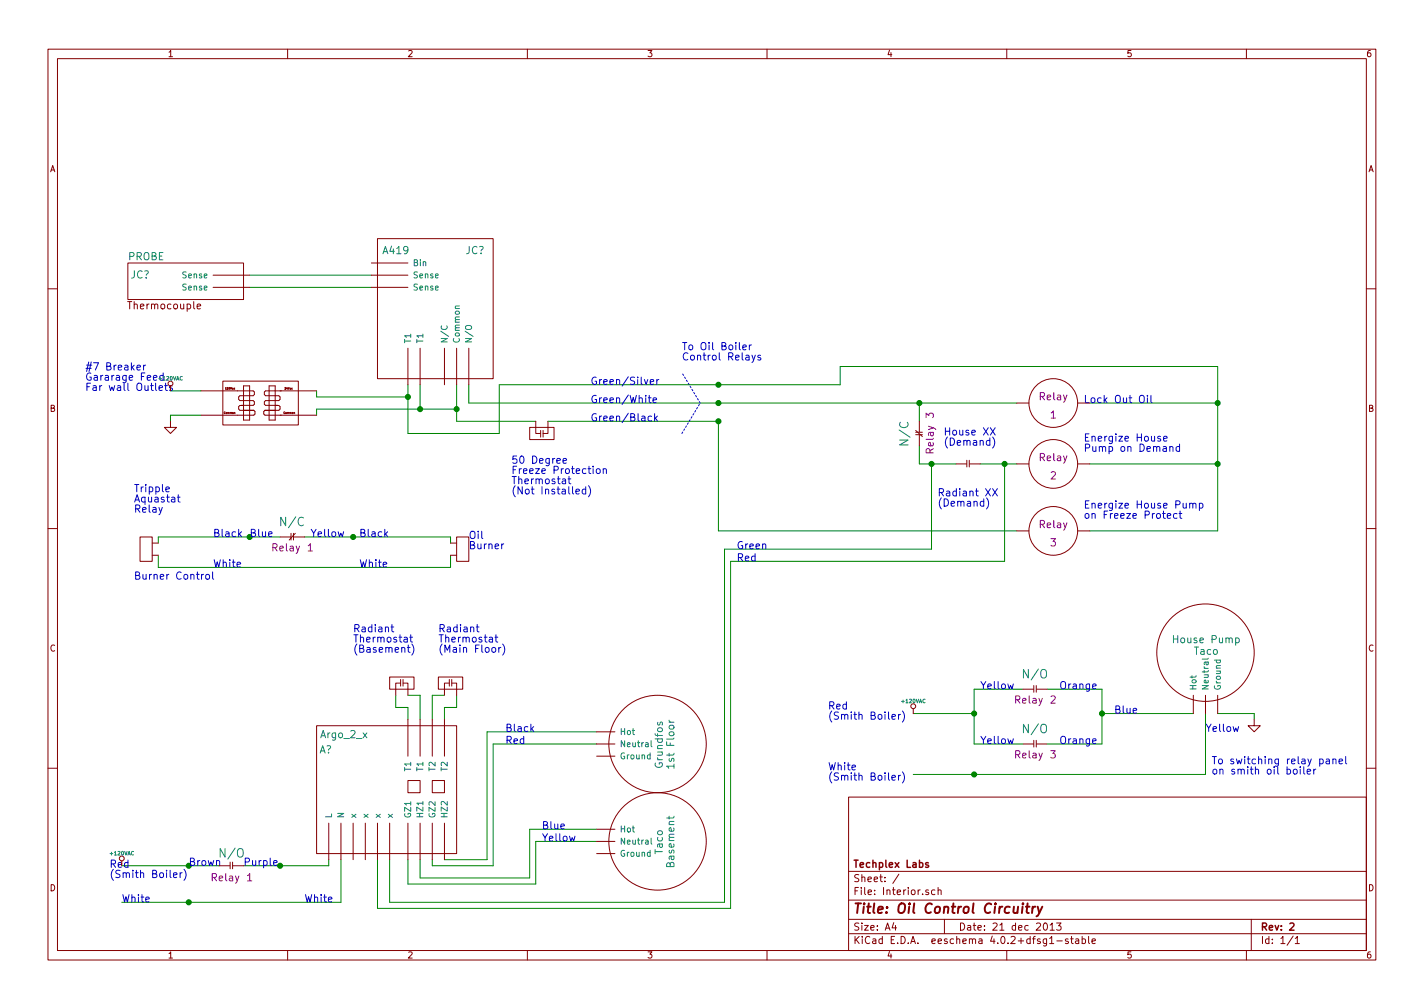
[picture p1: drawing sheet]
EESchema Schematic File Version 2
LIBS:Interior-rescue
LIBS:power
LIBS:device
LIBS:transistors
LIBS:conn
LIBS:linear
LIBS:regul
LIBS:74xx
LIBS:cmos4000
LIBS:adc-dac
LIBS:memory
LIBS:xilinx
LIBS:microcontrollers
LIBS:dsp
LIBS:microchip
LIBS:analog_switches
LIBS:motorola
LIBS:texas
LIBS:intel
LIBS:audio
LIBS:interface
LIBS:digital-audio
LIBS:philips
LIBS:display
LIBS:cypress
LIBS:siliconi
LIBS:opto
LIBS:atmel
LIBS:contrib
LIBS:valves
LIBS:boiler
LIBS:relay
EELAYER 25 0
EELAYER END
$Descr A4 11693 8268
encoding utf-8
Sheet 1 1
Title "Oil Control Circuitry"
Date "21 dec 2013"
Rev "2"
Comp "Techplex Labs"
Comment1 ""
Comment2 ""
Comment3 ""
Comment4 ""
$EndDescr
Wire Wire Line
	8250 4600 8250 3800
Wire Wire Line
	8250 4600 6000 4600
Wire Wire Line
	3350 5900 3350 5800
Wire Wire Line
	3350 5800 3250 5800
Wire Wire Line
	3250 5800 3250 5700
Wire Wire Line
	3550 5900 3550 5700
Wire Wire Line
	3550 5700 3650 5700
Connection ~ 8000 6350
Wire Wire Line
	7500 6350 8000 6350
Wire Wire Line
	8000 6350 9900 6350
Wire Wire Line
	2600 3350 3450 3350
Wire Wire Line
	3450 3350 3750 3350
Wire Wire Line
	1400 3200 1650 3200
Wire Wire Line
	6000 4600 6000 7450
Wire Wire Line
	6000 7450 3100 7450
Wire Wire Line
	3100 7450 3100 7050
Wire Wire Line
	3350 7050 3350 7250
Wire Wire Line
	3350 7250 4400 7250
Wire Wire Line
	4400 7250 4400 6900
Wire Wire Line
	4400 6900 4900 6900
Wire Wire Line
	3550 7050 3550 7100
Wire Wire Line
	3550 7100 4050 7100
Wire Wire Line
	4050 7100 4050 6100
Wire Wire Line
	4050 6100 4900 6100
Connection ~ 1550 7100
Connection ~ 2300 7100
Connection ~ 2050 4400
Connection ~ 2900 4400
Wire Wire Line
	3700 4550 3700 4650
Wire Wire Line
	3700 4650 1300 4650
Wire Wire Line
	1300 4650 1300 4550
Wire Wire Line
	3700 4400 3700 4450
Wire Wire Line
	2500 4400 2900 4400
Wire Wire Line
	2900 4400 3700 4400
Connection ~ 8000 5850
Wire Wire Line
	7500 5850 8000 5850
Connection ~ 9050 5850
Wire Wire Line
	9050 6100 8600 6100
Wire Wire Line
	9050 5650 9050 5850
Wire Wire Line
	9050 5850 9050 6100
Wire Wire Line
	2000 7100 2300 7100
Wire Wire Line
	2300 7100 2700 7100
Wire Wire Line
	1000 7100 1550 7100
Wire Wire Line
	1550 7100 1800 7100
Wire Wire Line
	2700 7100 2700 7050
Connection ~ 7650 3800
Wire Wire Line
	3850 3300 5900 3300
Wire Wire Line
	5900 3300 7550 3300
Wire Wire Line
	7550 3300 8350 3300
Connection ~ 3450 3350
Connection ~ 3750 3350
Wire Wire Line
	3850 3300 3850 3150
Connection ~ 5900 3150
Connection ~ 5900 3300
Connection ~ 5900 3450
Wire Wire Line
	4500 3450 5900 3450
Connection ~ 10000 3800
Wire Wire Line
	10000 3800 8950 3800
Wire Wire Line
	7550 3800 7650 3800
Wire Wire Line
	7650 3800 7850 3800
Wire Wire Line
	7550 3800 7550 3650
Wire Notes Line
	5600 3550 5750 3300
Wire Wire Line
	3050 2250 2050 2250
Wire Wire Line
	2600 3200 2600 3250
Wire Wire Line
	3450 3150 3450 3350
Wire Wire Line
	2600 3350 2600 3400
Wire Wire Line
	2050 2350 3050 2350
Connection ~ 3350 3250
Wire Notes Line
	5750 3300 5600 3050
Wire Wire Line
	4100 3550 4100 3150
Wire Wire Line
	3350 3550 4100 3550
Wire Wire Line
	3350 3150 3350 3250
Wire Wire Line
	3350 3250 3350 3550
Wire Wire Line
	7550 3300 7550 3450
Wire Wire Line
	8050 3800 8250 3800
Wire Wire Line
	8250 3800 8350 3800
Connection ~ 7550 3300
Wire Wire Line
	10000 3000 6900 3000
Wire Wire Line
	10000 3000 10000 3300
Wire Wire Line
	10000 3300 10000 3800
Wire Wire Line
	10000 3800 10000 4350
Wire Wire Line
	10000 4350 8950 4350
Wire Wire Line
	10000 3300 8950 3300
Connection ~ 10000 3300
Wire Wire Line
	3750 3150 3750 3350
Wire Wire Line
	3750 3350 3750 3450
Wire Wire Line
	3750 3450 4400 3450
Wire Wire Line
	5900 3450 5900 4350
Wire Wire Line
	5900 4350 8350 4350
Wire Wire Line
	4100 3150 5900 3150
Wire Wire Line
	5900 3150 6900 3150
Wire Wire Line
	6900 3150 6900 3000
Connection ~ 8250 3800
Wire Wire Line
	9800 5850 9050 5850
Wire Wire Line
	9050 5650 8600 5650
Wire Wire Line
	8000 6100 8400 6100
Wire Wire Line
	8000 5650 8000 5850
Wire Wire Line
	8000 5850 8000 6100
Wire Wire Line
	8000 5650 8400 5650
Wire Wire Line
	9900 6350 9900 5850
Wire Wire Line
	1300 4400 2050 4400
Wire Wire Line
	2050 4400 2300 4400
Wire Wire Line
	1300 4400 1300 4450
Wire Wire Line
	3650 7050 4000 7050
Wire Wire Line
	4000 7050 4000 6000
Wire Wire Line
	4000 6000 4900 6000
Wire Wire Line
	3450 7050 3450 7200
Wire Wire Line
	3450 7200 4350 7200
Wire Wire Line
	4350 7200 4350 6800
Wire Wire Line
	4350 6800 4900 6800
Wire Wire Line
	7650 3800 7650 4500
Wire Wire Line
	7650 4500 5950 4500
Wire Wire Line
	5950 4500 5950 7400
Wire Wire Line
	5950 7400 3200 7400
Wire Wire Line
	3200 7400 3200 7050
Wire Wire Line
	1650 3400 1400 3400
Wire Wire Line
	1400 3400 1400 3450
Wire Wire Line
	2600 3250 3350 3250
Wire Wire Line
	10000 5850 10300 5850
Wire Wire Line
	10300 5850 10300 5900
Wire Wire Line
	2800 7400 2800 7050
Wire Wire Line
	1000 7400 1550 7400
Wire Wire Line
	1550 7400 2800 7400
Connection ~ 1550 7400
Wire Wire Line
	3350 5700 3450 5700
Wire Wire Line
	3450 5700 3450 5900
Wire Wire Line
	3750 5700 3750 5800
Wire Wire Line
	3750 5800 3650 5800
Wire Wire Line
	3650 5800 3650 5900
Text Notes 3600 5350 0    60   ~ 0
Radiant\nThermostat\n(Main Floor)
$Comp
L Thermostat2 K?
U 1 1
P 3300 5800
F 0 "K?" H 3468 5999 70  0001 C CNN
F 1 "Thermostat2" H 3377 6121 70  0001 C CNN
F 2 "" H 3300 5800 60  0001 C CNN
F 3 "" H 3300 5800 60  0001 C CNN
	1    3300 5800
	1    0    0    -1  
$EndComp
$Comp
L Thermostat2 K?
U 1 1
P 3700 5800
F 0 "K?" H 3868 5999 70  0001 C CNN
F 1 "Thermostat2" H 3777 6121 70  0001 C CNN
F 2 "" H 3700 5800 60  0001 C CNN
F 3 "" H 3700 5800 60  0001 C CNN
	1    3700 5800
	1    0    0    -1  
$EndComp
Text Notes 1000 7400 0    60   ~ 0
White
Text Notes 6800 6400 0    60   ~ 0
White\n(Smith Boiler)
Text Notes 6050 4600 0    60   ~ 0
Red
Text Notes 6050 4500 0    60   ~ 0
Green
Text Notes 9950 6350 0    60   ~ 0
To switching relay panel \non smith oil boiler
Text Notes 2900 5350 0    60   ~ 0
Radiant\nThermostat\n(Basement)
Text Notes 700  3200 0    60   ~ 0
#7 Breaker\nGararage Feed\nFar wall Outlets
$Comp
L GND #PWR?
U 1 1
P 1400 3450
F 0 "#PWR?" H 1400 3450 30  0001 C CNN
F 1 "GND" H 1400 3380 30  0001 C CNN
F 2 "" H 1400 3450 60  0001 C CNN
F 3 "" H 1400 3450 60  0001 C CNN
	1    1400 3450
	1    0    0    -1  
$EndComp
$Comp
L +120Vac #PWR?
U 1 1
P 1400 3200
F 0 "#PWR?" H 1400 3150 20  0001 C CNN
F 1 "+120VAC" H 1400 3300 30  0000 C CNN
F 2 "" H 1400 3200 60  0001 C CNN
F 3 "" H 1400 3200 60  0001 C CNN
	1    1400 3200
	1    0    0    -1  
$EndComp
Text Notes 4450 6900 0    60   ~ 0
Yellow\n
Text Notes 4450 6800 0    60   ~ 0
Blue\n
Text Notes 4150 6100 0    60   ~ 0
Red
Text Notes 4150 6000 0    60   ~ 0
Black
$Comp
L Circulator Taco
U 1 1
P 5400 6900
F 0 "Taco" H 5405 6910 60  0000 C CNN
F 1 "Basement" H 5405 7005 60  0000 C CNN
F 2 "" H 5400 6900 60  0001 C CNN
F 3 "" H 5400 6900 60  0001 C CNN
	1    5400 6900
	0    1    1    0   
$EndComp
$Comp
L Circulator Grundfos
U 1 1
P 5400 6100
F 0 "Grundfos" H 5405 6110 60  0000 C CNN
F 1 "1st Floor" H 5405 6205 60  0000 C CNN
F 2 "" H 5400 6100 60  0001 C CNN
F 3 "" H 5400 6100 60  0001 C CNN
	1    5400 6100
	0    1    1    0   
$EndComp
Text Notes 900  7200 0    60   ~ 0
Red\n(Smith Boiler)
Text Notes 1550 7100 0    60   ~ 0
Brown
Text Notes 2000 7100 0    60   ~ 0
Purple
Text Notes 2500 7400 0    60   ~ 0
White
Text Notes 6800 5900 0    60   ~ 0
Red\n(Smith Boiler)\n
Text Notes 9900 6000 0    60   ~ 0
Yellow\n
Text Notes 9150 5850 0    60   ~ 0
Blue
Text Notes 8050 6100 0    60   ~ 0
Yellow
Text Notes 8050 5650 0    60   ~ 0
Yellow
Text Notes 8700 6100 0    60   ~ 0
Orange
Text Notes 8700 5650 0    60   ~ 0
Orange
Text Notes 1750 4650 0    60   ~ 0
White\n
Text Notes 1750 4400 0    60   ~ 0
Black
Text Notes 2950 4650 0    60   ~ 0
White
Text Notes 2950 4400 0    60   ~ 0
Black
Text Notes 2550 4400 0    60   ~ 0
Yellow\n
Text Notes 2050 4400 0    60   ~ 0
Blue
Text Notes 3850 4500 0    60   ~ 0
Oil\nBurner
Text Notes 1100 4750 0    60   ~ 0
Burner Control\n
Text Notes 1100 4200 0    60   ~ 0
Tripple \nAquastat \nRelay
$Comp
L 2port K?
U 1 1
P 3650 4500
F 0 "K?" H 3818 4539 70  0001 C CNN
F 1 "2PORT" H 3375 4551 70  0001 C CNN
F 2 "" H 3650 4500 60  0001 C CNN
F 3 "" H 3650 4500 60  0001 C CNN
	1    3650 4500
	0    1    1    0   
$EndComp
$Comp
L 2port K?
U 1 1
P 1350 4500
F 0 "K?" H 1518 4539 70  0001 C CNN
F 1 "2PORT" H 1075 4551 70  0001 C CNN
F 2 "" H 1350 4500 60  0001 C CNN
F 3 "" H 1350 4500 60  0001 C CNN
	1    1350 4500
	0    -1   -1   0   
$EndComp
$Comp
L N/C R?
U 1 1
P 2300 4400
F 0 "R?" V 2748 4509 70  0001 C CNN
F 1 "N/C" H 2397 4521 70  0000 C CNN
F 2 "" H 2300 4400 60  0001 C CNN
F 3 "" H 2300 4400 60  0001 C CNN
F 4 "Relay" H 2348 4309 60  0000 C CNN "For"
F 5 "1" H 2548 4309 60  0000 C CNN "Number"
	1    2300 4400
	1    0    0    -1  
$EndComp
$Comp
L GND #PWR?
U 1 1
P 10300 5900
F 0 "#PWR?" H 10300 5900 30  0001 C CNN
F 1 "GND" H 10300 5830 30  0001 C CNN
F 2 "" H 10300 5900 60  0001 C CNN
F 3 "" H 10300 5900 60  0001 C CNN
	1    10300 5900
	1    0    0    -1  
$EndComp
$Comp
L +120Vac #PWR?
U 1 1
P 7500 5850
F 0 "#PWR?" H 7500 5800 20  0001 C CNN
F 1 "+120VAC" H 7500 5950 30  0000 C CNN
F 2 "" H 7500 5850 60  0001 C CNN
F 3 "" H 7500 5850 60  0001 C CNN
	1    7500 5850
	1    0    0    -1  
$EndComp
$Comp
L N/O R?
U 1 1
P 8400 6100
F 0 "R?" V 8698 6159 70  0001 C CNN
F 1 "N/O" H 8497 6221 70  0000 C CNN
F 2 "" H 8400 6100 60  0001 C CNN
F 3 "" H 8400 6100 60  0001 C CNN
F 4 "Relay" H 8448 6009 60  0000 C CNN "For"
F 5 "3" H 8648 6009 60  0000 C CNN "Number"
	1    8400 6100
	1    0    0    -1  
$EndComp
$Comp
L N/O R?
U 1 1
P 8400 5650
F 0 "R?" V 8698 5709 70  0001 C CNN
F 1 "N/O" H 8497 5771 70  0000 C CNN
F 2 "" H 8400 5650 60  0001 C CNN
F 3 "" H 8400 5650 60  0001 C CNN
F 4 "Relay" H 8448 5559 60  0000 C CNN "For"
F 5 "2" H 8648 5559 60  0000 C CNN "Number"
	1    8400 5650
	1    0    0    -1  
$EndComp
$Comp
L Circulator Taco
U 1 1
P 9900 5350
F 0 "Taco" H 9905 5360 60  0000 C CNN
F 1 "House Pump" H 9905 5455 60  0000 C CNN
F 2 "" H 9900 5350 60  0001 C CNN
F 3 "" H 9900 5350 60  0001 C CNN
	1    9900 5350
	1    0    0    -1  
$EndComp
$Comp
L N/C R?
U 1 1
P 7550 3650
F 0 "R?" V 7998 3759 70  0001 C CNN
F 1 "N/C" H 7647 3771 70  0000 C CNN
F 2 "" H 7550 3650 60  0001 C CNN
F 3 "" H 7550 3650 60  0001 C CNN
F 4 "Relay" H 7598 3559 60  0000 C CNN "For"
F 5 "3" H 7798 3559 60  0000 C CNN "Number"
	1    7550 3650
	0    -1   -1   0   
$EndComp
$Comp
L N/O R?
U 1 1
P 7850 3800
F 0 "R?" H 7848 3909 70  0001 C CNN
F 1 "N/O" H 7847 4121 70  0001 C CNN
F 2 "" H 7850 3800 60  0001 C CNN
F 3 "" H 7850 3800 60  0001 C CNN
	1    7850 3800
	1    0    0    -1  
$EndComp
$Comp
L N/O R?
U 1 1
P 1800 7100
F 0 "R?" V 1998 7359 70  0001 C CNN
F 1 "N/O" H 1900 7200 70  0000 C CNN
F 2 "" H 1800 7100 60  0001 C CNN
F 3 "" H 1800 7100 60  0001 C CNN
F 4 "Relay" H 1850 7000 60  0000 C CNN "For"
F 5 "1" H 2050 7000 60  0000 C CNN "Number"
	1    1800 7100
	1    0    0    -1  
$EndComp
$Comp
L +120Vac #PWR?
U 1 1
P 1000 7100
F 0 "#PWR?" H 1000 7050 20  0001 C CNN
F 1 "+120VAC" H 1000 7200 30  0000 C CNN
F 2 "" H 1000 7100 60  0001 C CNN
F 3 "" H 1000 7100 60  0001 C CNN
	1    1000 7100
	1    0    0    -1  
$EndComp
$Comp
L Argo_2_x A?
U 1 1
P 2550 7050
F 0 "A?" H 2675 7950 60  0000 C CNN
F 1 "Argo_2_x" H 2825 8075 60  0000 C CNN
F 2 "" H 2550 7050 60  0001 C CNN
F 3 "" H 2550 7050 60  0001 C CNN
	1    2550 7050
	1    0    0    -1  
$EndComp
Text Notes 8900 4250 0    60   ~ 0
Energize House Pump \non Freeze Protect
Text Notes 8900 3700 0    60   ~ 0
Energize House \nPump on Demand\n
Text Notes 8900 3300 0    60   ~ 0
Lock Out Oil
Text Notes 7700 4150 0    60   ~ 0
Radiant XX\n(Demand)
Text Notes 7750 3650 0    60   ~ 0
House XX\n(Demand)\n
$Comp
L RELAY_COIL RC?
U 1 1
P 8650 4350
F 0 "RC?" H 9650 4400 60  0001 C CNN
F 1 "RELAY_COIL" H 9500 4550 60  0001 C CNN
F 2 "" H 8650 4350 60  0001 C CNN
F 3 "" H 8650 4350 60  0001 C CNN
F 4 "Relay" H 8650 4400 60  0000 C CNN "Name"
F 5 "3" H 8650 4250 60  0000 C CNN "Number"
	1    8650 4350
	1    0    0    -1  
$EndComp
$Comp
L RELAY_COIL RC?
U 1 1
P 8650 3800
F 0 "RC?" H 9650 3850 60  0001 C CNN
F 1 "RELAY_COIL" H 9500 4000 60  0001 C CNN
F 2 "" H 8650 3800 60  0001 C CNN
F 3 "" H 8650 3800 60  0001 C CNN
F 4 "Relay" H 8650 3850 60  0000 C CNN "Name"
F 5 "2" H 8650 3700 60  0000 C CNN "Number"
	1    8650 3800
	1    0    0    -1  
$EndComp
$Comp
L RELAY_COIL RC?
U 1 1
P 8650 3300
F 0 "RC?" H 9650 3350 60  0001 C CNN
F 1 "RELAY_COIL" H 9500 3500 60  0001 C CNN
F 2 "" H 8650 3300 60  0001 C CNN
F 3 "" H 8650 3300 60  0001 C CNN
F 4 "Relay" H 8650 3350 60  0000 C CNN "Name"
F 5 "1" H 8650 3200 60  0000 C CNN "Number"
	1    8650 3300
	1    0    0    -1  
$EndComp
Text Notes 4200 4050 0    60   ~ 0
50 Degree\nFreeze Protection\nThermostat\n(Not Installed)
$Comp
L Thermostat2 K?
U 1 1
P 4450 3350
F 0 "K?" H 4618 3549 70  0001 C CNN
F 1 "Thermostat2" H 4527 3671 70  0001 C CNN
F 2 "" H 4450 3350 60  0001 C CNN
F 3 "" H 4450 3350 60  0001 C CNN
	1    4450 3350
	-1   0    0    1   
$EndComp
Text Notes 5600 2950 0    60   ~ 0
To Oil Boiler\nControl Relays
Text Notes 4850 3450 0    60   ~ 0
Green/Black
Text Notes 4850 3300 0    60   ~ 0
Green/White
Text Notes 4850 3150 0    60   ~ 0
Green/Silver
$Comp
L Probe JC?
U 1 1
P 2050 2350
F 0 "JC?" H 1150 2450 60  0000 C CNN
F 1 "PROBE" H 1200 2600 60  0000 C CNN
F 2 "" H 2050 2350 60  0001 C CNN
F 3 "" H 2050 2350 60  0001 C CNN
	1    2050 2350
	1    0    0    -1  
$EndComp
$Comp
L 24vac_transformer K?
U 1 1
P 1650 3200
F 0 "K?" H 1885 3325 70  0001 C CNN
F 1 "24VAC_TRANSFORMER" H 2135 2855 70  0001 C CNN
F 2 "" H 1650 3200 60  0001 C CNN
F 3 "" H 1650 3200 60  0001 C CNN
	1    1650 3200
	1    0    0    -1  
$EndComp
$Comp
L A419 JC?
U 1 1
P 3100 3350
F 0 "JC?" H 3900 4650 60  0000 C CNN
F 1 "A419" H 3250 4650 60  0000 C CNN
F 2 "" H 3100 3350 60  0001 C CNN
F 3 "" H 3100 3350 60  0001 C CNN
	1    3100 3350
	1    0    0    -1  
$EndComp
$EndSCHEMATC
